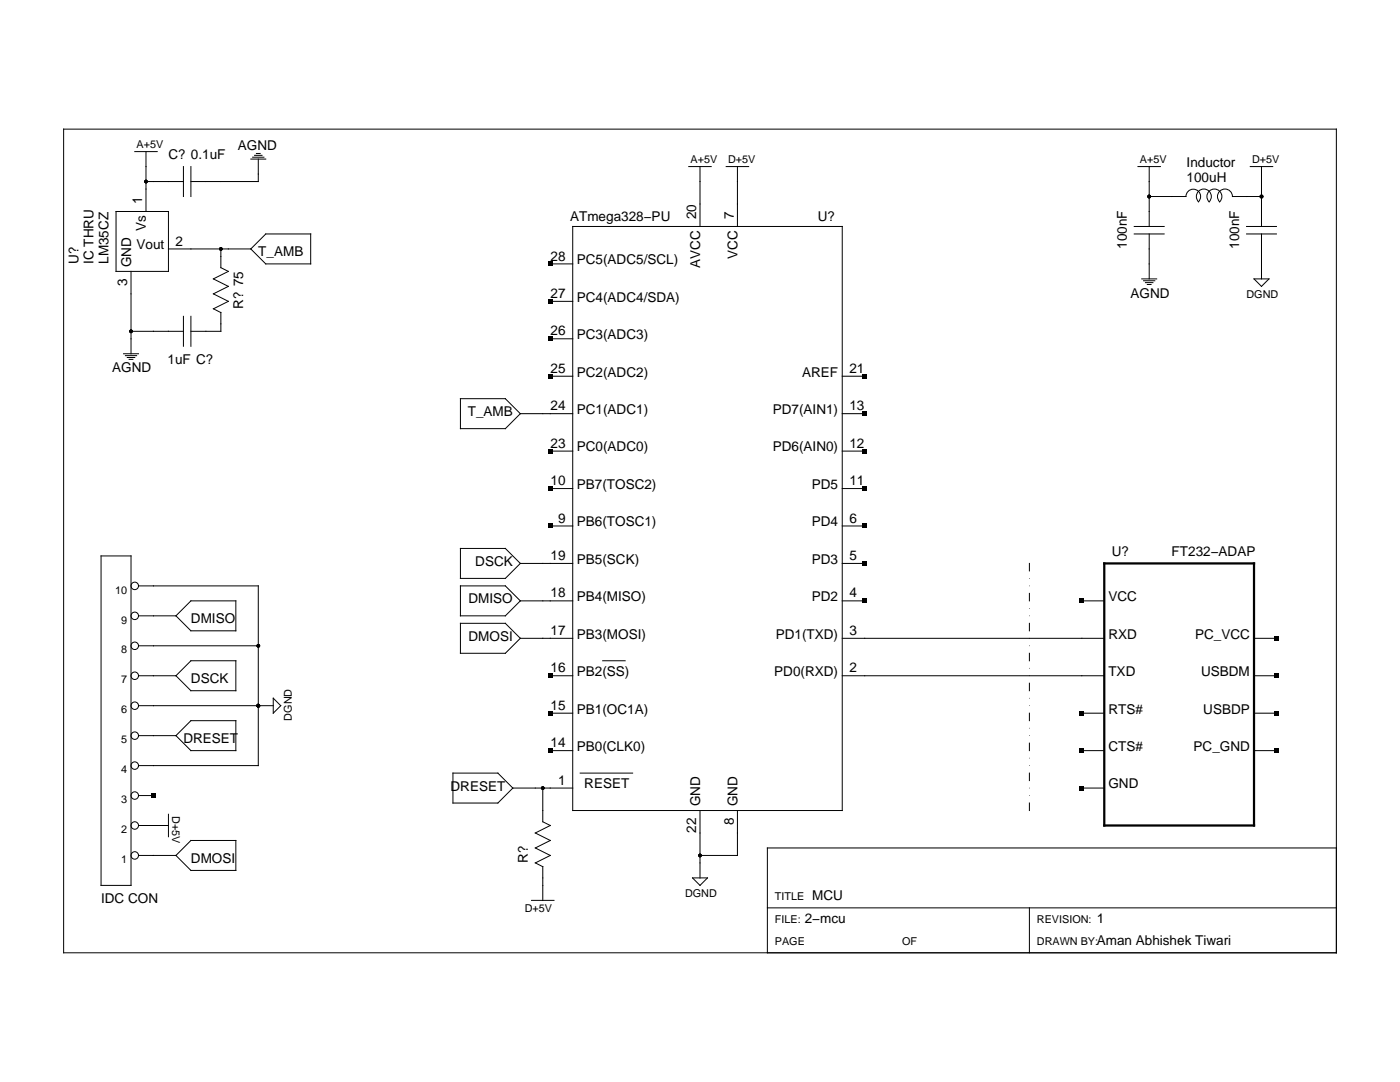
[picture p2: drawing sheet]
<svg xmlns="http://www.w3.org/2000/svg" width="279mm" height="216mm" viewBox="0 0 279 216" stroke-linecap="round" stroke-linejoin="round" font-family="sans-serif">
<g fill="none" stroke="#000" stroke-width=".2">
<path d="M12.7 25.8h254v164.3h-254zM26.9 30.2h4.5M29.1 30.2v12M29.1 36.2h7.5M36.6 33.2v6M38.1 33.2v6M50.1 31.7h2.9M50.4 31.4h2.3M50.8 31h1.5M51.2 30.6h.7M51.5 31.7v4.5h-13.4M137.5 33.2h4.4"/>
<path d="M139.7 33.2v12M144.9 33.2h4.5M147.2 33.2v12M227.1 33.2h4.5M229.3 33.2v12M229.3 39.2h7.4M236.7 39.2a1.46 1.46 0 0 1 2-1.3 1.46 1.46 0 0 1 .5 2.3 1.49 1.49 0 0 1 0-2.1 1.49 1.49 0 0 1 2.1 .1 1.49 1.49 0 0 1 0 2.1M249.5 33.2h4.5M251.8 39.2h-5.8a1.49 1.49 0 0 0-2.1-1.4 1.49 1.49 0 0 0-.5 2.5 1.49 1.49 0 0 0 0-2.1 1.49 1.49 0 0 0-2.1 0 1.49 1.49 0 0 0 0 2.1M251.8 33.2v12M23.2 42.2h10.4v12h-10.4zM26.1 54.2v16.4"/>
<path d="M33.6 49.7h16.5M44.1 49.7v3.7l1.5 .8-3 1.4 3 1.5-3 1.5 3 1.5-3 1.5 1.5 .8v3.7h-6M50.1 49.7l2.9-3h9v6h-9zM109.8 52.7h4.5M114.3 45.2h53.8v116.5h-53.8zM226.4 45.2h5.9M226.4 46.7h5.9M227.9 55.6h2.9M228.2 56h2.3M228.6 56.4h1.5M229 56.8h.7M229.3 46.7v8.9"/>
<path d="M248.8 45.2h5.9M248.8 46.7h5.9M250.3 55.6h3l-1.5 1.5zM251.8 46.7v8.9M24.7 70.6h2.9M25 71h2.3M25.4 71.3h1.5M25.8 71.7h.7M26.1 66.1h10.5M36.6 63.1v6M38.1 63.1v6M91.9 79.6h9l2.9 2.9-2.9 3h-9z"/>
<path d="M109.8 75.1h4.5M109.8 67.6h4.5M109.8 60.1h4.5M168.1 75.1h4.5M103.8 82.5h10.5M109.8 90h4.5M109.8 97.5h4.5M168.1 90h4.5M168.1 82.5h4.5M168.1 97.5h4.5M20.2 110.9h5.9v65.8h-5.9zM27.6 116.9h23.9v35.9h-23.9"/>
<path d="M38.1 119.9h9v6h-9l-3-3zM91.9 109.4h9l2.9 3-2.9 3h-9zM91.9 116.9h9l2.9 3-2.9 3h-9zM103.8 119.9h10.5M103.8 112.4h10.5M109.8 105h4.5M168.1 119.9h4.5M168.1 112.4h4.5M168.1 105h4.5M205.4 112.4v1.5M205.4 118.4v1.5M215.9 119.9h4.5"/>
<path d="M27.6 134.8h7.5M27.6 122.9h7.5M27.6 128.9h23.9M35.1 134.8l3-3h9v6h-9zM54.5 139.3l1.5 1.5-1.5 1.5zM91.9 124.4h9l2.9 3-2.9 3h-9zM103.8 127.4h10.5M109.8 134.8h4.5M120.3 131.8h4.5M168.1 134.8h52.3M168.1 127.4h52.3M205.4 124.4v1.5"/>
<path d="M205.4 130.4v1.4M205.4 136.3v1.5M250.3 134.8h4.4M250.3 127.4h4.4M27.6 158.7h3M27.6 146.8h7.5M27.6 140.8h26.9M35.1 146.8l3-3h9v6h-9zM90.4 154.3h9l2.9 2.9-2.9 3h-9zM102.3 157.2h12M108.3 157.2v6.8l1.5 .7-3 1.5 3 1.5-3 1.5 3 1.5-3 1.5 1.5 .7v6.8M109.8 149.8h4.5"/>
<path d="M109.8 142.3h4.5M115.8 154.3h10.5M205.4 142.3v1.5M205.4 148.3v1.5M205.4 154.3v1.5M215.9 157.2h4.5M215.9 149.8h4.5M215.9 142.3h4.5M250.3 149.8h4.4M250.3 142.3h4.4M27.6 170.7h7.5M27.6 164.7h6"/>
<path d="M33.6 162.5v4.5M35.1 170.7l3-3h9v6h-9zM106.1 179.7h4.5M138.2 175.2h3l-1.5 1.5zM139.7 161.7v13.5M147.2 161.7v9h-7.5M205.4 160.2v1.5M266.7 169.2h-113.6v20.9M153.1 181.2h113.6M205.4 181.2v8.9"/>
<circle cx="26.9" cy="116.9" r=".75"/>
<circle cx="26.9" cy="122.9" r=".75"/>
<circle cx="26.9" cy="134.8" r=".75"/>
<circle cx="26.9" cy="128.9" r=".75"/>
<circle cx="26.9" cy="152.8" r=".75"/>
<circle cx="26.9" cy="158.7" r=".75"/>
<circle cx="26.9" cy="140.8" r=".75"/>
<circle cx="26.9" cy="146.8" r=".75"/>
<circle cx="26.9" cy="170.7" r=".75"/>
<circle cx="26.9" cy="164.7" r=".75"/>
</g>
<g fill="#000">
<path d="M109.4 52.2h.9v.9h-.9zM109.4 74.6h.9v.9h-.9zM109.4 67.2h.9v.8h-.9zM109.4 59.7h.9v.9h-.9zM172.1 74.6h.9v.9h-.9zM109.4 89.6h.9v.9h-.9zM109.4 97h.9v.9h-.9zM172.1 97h.9v.9h-.9zM172.1 89.6h.9v.9h-.9zM172.1 82.1h.9v.9h-.9zM109.4 104.5h.9v.9h-.9zM172.1 112h.9v.9h-.9z"/>
<path d="M172.1 104.5h.9v.9h-.9zM109.4 134.4h.9v.9h-.9zM172.1 119.4h.9v.9h-.9zM215.5 119.4h.8v.9h-.8zM254.3 126.9h.9v.9h-.9zM254.3 134.4h.9v.9h-.9zM30.2 158.3h.9v.9h-.9zM109.4 149.3h.9v.9h-.9zM109.4 141.9h.9v.9h-.9zM215.5 141.9h.8v.9h-.8zM215.5 156.8h.8v.9h-.8zM215.5 149.3h.8v.9h-.8z"/>
<path d="M254.3 141.9h.9v.9h-.9zM254.3 149.3h.9v.9h-.9z"/>
<circle cx="29.1" cy="36.2" r=".37"/>
<circle cx="229.3" cy="39.2" r=".37"/>
<circle cx="251.8" cy="39.2" r=".37"/>
<circle cx="44.1" cy="49.7" r=".37"/>
<circle cx="26.1" cy="66.1" r=".37"/>
<circle cx="205.4" cy="116.9" r=".07"/>
<circle cx="205.4" cy="115.4" r=".07"/>
<circle cx="51.5" cy="128.9" r=".37"/>
<circle cx="205.4" cy="122.9" r=".07"/>
<circle cx="205.4" cy="133.3" r=".07"/>
<circle cx="205.4" cy="134.8" r=".07"/>
<circle cx="205.4" cy="127.4" r=".07"/>
<circle cx="205.4" cy="139.3" r=".07"/>
<circle cx="205.4" cy="128.9" r=".07"/>
<circle cx="205.4" cy="121.4" r=".07"/>
<circle cx="51.5" cy="140.8" r=".37"/>
<circle cx="108.3" cy="157.2" r=".37"/>
<circle cx="205.4" cy="158.7" r=".07"/>
<circle cx="205.4" cy="152.8" r=".07"/>
<circle cx="205.4" cy="157.2" r=".07"/>
<circle cx="205.4" cy="140.8" r=".07"/>
<circle cx="205.4" cy="145.3" r=".07"/>
<circle cx="205.4" cy="146.8" r=".07"/>
<circle cx="205.4" cy="151.3" r=".07"/>
<circle cx="139.7" cy="170.7" r=".37"/>
</g>
<path d="M220.4 112.4h29.9v52.3h-29.9z" fill="none" stroke="#000" stroke-width=".45"/>
<g font-size="2.7">
<text x="33.6" y="31.7">C? 0.1uF</text>
<text x="47.5" y="30">AGND</text>
<text x="236.8" y="33.2">Inductor</text>
<text x="28.4" y="40.8" transform="rotate(-90 28.4 40.8)">1</text>
<text x="236.8" y="36.2">100uH</text>
<text x="29.1" y="46.2" transform="rotate(-90 29.1 46.2)">Vs</text>
<text x="113.8" y="44.1">ATmega328−PU</text>
<text x="139" y="43.8" transform="rotate(-90 139 43.8)">20</text>
<text x="146.4" y="43.8" transform="rotate(-90 146.4 43.8)">7</text>
<text x="163.2" y="44.1">U?</text>
<text x="15.7" y="52.7" transform="rotate(-90 15.7 52.7)">U?</text>
<text x="18.7" y="52.7" transform="rotate(-90 18.7 52.7)">IC THRU</text>
<text x="21.7" y="52.7" transform="rotate(-90 21.7 52.7)">LM35CZ</text>
<text x="26.1" y="53.3" transform="rotate(-90 26.1 53.3)">GND</text>
<text x="27.2" y="49.7">Vout</text>
<text x="35" y="49">2</text>
<text x="51.5" y="51.2">T_AMB</text>
<text x="109.9" y="52">28</text>
<text x="115.1" y="52.7">PC5(ADC5/SCL)</text>
<text x="139.7" y="53.5" transform="rotate(-90 139.7 53.5)">AVCC</text>
<text x="147.2" y="51.7" transform="rotate(-90 147.2 51.7)">VCC</text>
<text x="224.9" y="49.7" transform="rotate(-90 224.9 49.7)">100nF</text>
<text x="247.3" y="49.7" transform="rotate(-90 247.3 49.7)">100nF</text>
<text x="25.4" y="57.1" transform="rotate(-90 25.4 57.1)">3</text>
<text x="109.9" y="59.5">27</text>
<text x="225.6" y="59.4">AGND</text>
<text x="48.6" y="61.6" transform="rotate(-90 48.6 61.6)">R? 75</text>
<text x="115.1" y="60.2">PC4(ADC4/SDA)</text>
<text x="109.9" y="66.9">26</text>
<text x="115.1" y="67.7">PC3(ADC3)</text>
<text x="22.4" y="74.3">AGND</text>
<text x="33.5" y="72.6">1uF C?</text>
<text x="109.9" y="74.4">25</text>
<text x="115.1" y="75.1">PC2(ADC2)</text>
<text x="160.1" y="75.1">AREF</text>
<text x="169.5" y="74.4">21</text>
<text x="93.4" y="83">T_AMB</text>
<text x="109.9" y="81.9">24</text>
<text x="115.1" y="82.6">PC1(ADC1)</text>
<text x="154.2" y="82.6">PD7(AIN1)</text>
<text x="169.5" y="81.9">13</text>
<text x="109.9" y="89.3">23</text>
<text x="169.5" y="89.3">12</text>
<text x="115.1" y="90.1">PC0(ADC0)</text>
<text x="154.2" y="90.1">PD6(AIN0)</text>
<text x="109.9" y="96.8">10</text>
<text x="115.1" y="97.6">PB7(TOSC2)</text>
<text x="162" y="97.6">PD5</text>
<text x="169.5" y="96.8">11</text>
<text x="111.4" y="104.3">9</text>
<text x="115.1" y="105">PB6(TOSC1)</text>
<text x="162" y="105">PD4</text>
<text x="169.5" y="104.3">6</text>
<text x="94.9" y="112.9">DSCK</text>
<text x="109.9" y="111.8">19</text>
<text x="115.1" y="112.5">PB5(SCK)</text>
<text x="162" y="112.5">PD3</text>
<text x="169.5" y="111.8">5</text>
<text x="221.9" y="110.9">U?</text>
<text x="233.8" y="110.9">FT232−ADAP</text>
<text x="109.9" y="119.2">18</text>
<text x="115.1" y="120">PB4(MISO)</text>
<text x="162" y="120">PD2</text>
<text x="169.5" y="119.2">4</text>
<text x="221.2" y="120">VCC</text>
<text x="38.1" y="124.4">DMISO</text>
<text x="93.5" y="120.4">DMISO</text>
<text x="93.5" y="127.9">DMOSI</text>
<text x="109.9" y="126.7">17</text>
<text x="115.1" y="127.4">PB3(MOSI)</text>
<text x="154.8" y="127.4">PD1(TXD)</text>
<text x="169.5" y="126.7">3</text>
<text x="221.2" y="127.4">RXD</text>
<text x="238.5" y="127.4">PC_VCC</text>
<text x="38.1" y="136.3">DSCK</text>
<text x="109.9" y="134.2">16</text>
<text x="115.1" y="134.9">PB2(SS)</text>
<text x="154.5" y="134.9">PD0(RXD)</text>
<text x="169.5" y="134.2">2</text>
<text x="221.2" y="134.9">TXD</text>
<text x="239.7" y="134.9">USBDM</text>
<text x="109.9" y="141.6">15</text>
<text x="115.1" y="142.4">PB1(OC1A)</text>
<text x="221.2" y="142.4">RTS#</text>
<text x="240.1" y="142.4">USBDP</text>
<text x="36.6" y="148.3">DRESET</text>
<text x="109.9" y="149.1">14</text>
<text x="115.1" y="149.8">PB0(CLK0)</text>
<text x="221.2" y="149.9">CTS#</text>
<text x="238.2" y="149.9">PC_GND</text>
<text x="89.9" y="157.8">DRESET</text>
<text x="111.4" y="156.6">1</text>
<text x="116.6" y="157.3">RESET</text>
<text x="139.7" y="160.9" transform="rotate(-90 139.7 160.9)">GND</text>
<text x="147.2" y="160.9" transform="rotate(-90 147.2 160.9)">GND</text>
<text x="221.2" y="157.3">GND</text>
<text x="139" y="166.1" transform="rotate(-90 139 166.1)">22</text>
<text x="146.4" y="164.6" transform="rotate(-90 146.4 164.6)">8</text>
<text x="38.1" y="172.2">DMOSI</text>
<text x="105.3" y="172.2" transform="rotate(-90 105.3 172.2)">R?</text>
<text x="162.1" y="179.7">MCU</text>
<text x="20.2" y="180.2">IDC CON</text>
<text x="160.6" y="184.1">2−mcu</text>
<text x="218.9" y="184.1">1</text>
<text x="218.9" y="188.6">Aman Abhishek Tiwari</text>
</g>
<g font-size="2.2">
<text x="27.3" y="29.5">A+5V</text>
<text x="137.8" y="32.5">A+5V</text>
<text x="145.3" y="32.5">D+5V</text>
<text x="227.5" y="32.5">A+5V</text>
<text x="249.9" y="32.5">D+5V</text>
<text x="248.8" y="59.4">DGND</text>
<text x="23" y="118.4">10</text>
<text x="24.2" y="124.4">9</text>
<text x="24.2" y="130.4">8</text>
<text x="24.2" y="136.4">7</text>
<text x="24.2" y="142.3">6</text>
<text x="58.3" y="143.8" transform="rotate(-90 58.3 143.8)">DGND</text>
<text x="24.2" y="148.3">5</text>
<text x="24.2" y="154.3">4</text>
<text x="24.2" y="160.3">3</text>
<text x="24.2" y="166.2">2</text>
<text x="34.4" y="162.9" transform="rotate(90 34.4 162.9)">D+5V</text>
<text x="24.2" y="172.2">1</text>
<text x="136.7" y="178.9">DGND</text>
<text x="154.6" y="179.7">TITLE</text>
<text x="104.7" y="182">D+5V</text>
<text x="154.6" y="184.1">FILE:</text>
<text x="206.9" y="184.1">REVISION:</text>
<text x="154.6" y="188.6">PAGE</text>
<text x="180" y="188.6">OF</text>
<text x="206.9" y="188.6">DRAWN BY:</text>
</g>
</svg>
